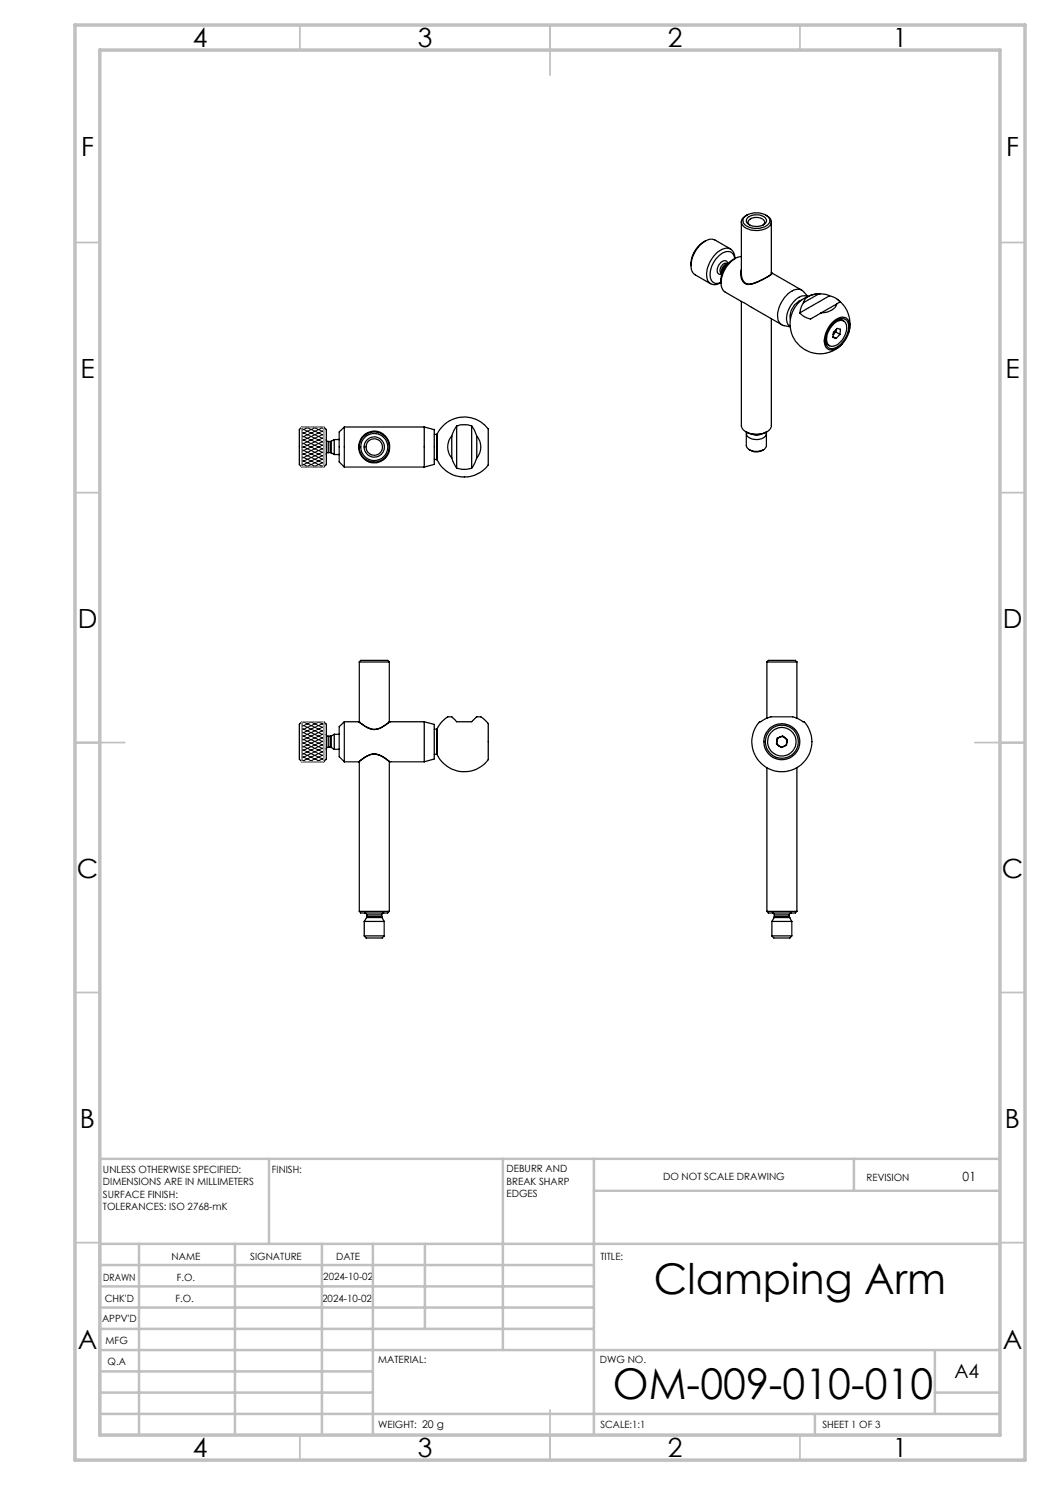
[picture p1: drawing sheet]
<svg xmlns="http://www.w3.org/2000/svg" width="210mm" height="297mm" viewBox="0 0 210 297" stroke-linecap="round" stroke-linejoin="round" font-family="sans-serif">
<g fill="none" stroke="#000" stroke-width=".25">
<path d="M141 48.2a5.8 5.8 0 0 0-2.6 5.9l.5 .8 3.2 1.9M141 48.2l1.1-.4 .6 .1 3.4 1.9M141 48.2a5.4 5.4 0 0 0-2.8 4.9M143.2 50.7a2.62 2.62 0 0 1 3-.8l.6 .7 .2 1.1a1.48 1.48 0 0 0-.9-1.3 1.48 1.48 0 0 0-1.6 .2 4.9 4.9 0 0 0-2.2 5.5 1.4 1.4 0 0 0 1.9 .4 1.71 1.71 0 0 1-1.9 .3 1.71 1.71 0 0 1-1-1.8 6.4 6.4 0 0 1 1.9-4.3zM145.3 52.7l.2 .1M145.3 52.7a1.26 1.26 0 0 0-1.1 1.9l.2 .1a1.44 1.44 0 0 1 1.1-1.9M145.4 52.9a1.56 1.56 0 0 0-1 1.7M145.6 52.7a.71 .71 0 0 0-.6-.6 .71 .71 0 0 0-.7 .3 1.77 1.77 0 0 0-.6 2.3l.7 .1M147 51.7a5.7 5.7 0 0 0-2.6 5.9l.6 .8 3.3 1.9M147 51.7a4.9 4.9 0 0 0-2.8 4.9M148.3 51.3l-1.3 .4M148.3 53.9a2.11 2.11 0 0 0 1.3 3 9.9 9.9 0 0 0 4.8-2.2l-.1-.2"/>
<path d="M148.3 44.4v10.6M148.9 43.4a3.7 3.7 0 0 1 4.9 .2 1.29 1.29 0 0 1-.9 1.8 3.8 3.8 0 0 1-4.2-.8l-.1-.7zM149.4 43a1.35 1.35 0 0 0-1.1 1.3 1.35 1.35 0 0 0 .9 1.3 4.3 4.3 0 0 0 4.8-.5 1.36 1.36 0 0 0-.8-2.1M149.4 43.6a2.78 2.78 0 0 1 3.7 .1 1 1 0 0 1-.8 1.5 2.5 2.5 0 0 1-3-.9zM150 45a.75 .75 0 0 1-.4-.8 .75 .75 0 0 1 .8-.6 2.18 2.18 0 0 1 2.5 .6v.4l-.3 .4M154.3 44.4v10.4a10.2 10.2 0 0 1-4.5 2 1.73 1.73 0 0 1-1.5-2M154.3 54.5l6 3.5M161.5 59.3a2.55 2.55 0 0 0-3 1.3 4.2 4.2 0 0 0-.9 4.3l.4 .4M161.5 59.3l-.8-1a1.94 1.94 0 0 0-2.7 .2 5.8 5.8 0 0 0-2.3 5.7l.3 .5a2.63 2.63 0 0 0 2 .7M163.8 58.8l1.3 .1 .8 .3M163.8 58.8a2.98 2.98 0 0 0-3.1 1.7M163.8 58.8l-3.1 1.7"/>
<path d="M164.1 58.8a6 6 0 0 0-5.6 8.4 6 6 0 0 0 10 1.5M165.9 59.2a3.6 3.6 0 0 1 2.1 1.2l-.7 .4M165.9 59.2l-6 3.4M167.5 59.9a6 6 0 0 1 2.2 6.8M148.3 60.3l8.1 4.6M148.3 60.3v24.8a2.33 2.33 0 0 0 2.5 1.7 3.3 3.3 0 0 0 3.5-1.5v-21.6M159.9 62.6a3.9 3.9 0 0 0 2.2 1.2l2.1-1.2M160.3 60a3.6 3.6 0 0 0-2.2 3.9M160.7 60.5l-.4 .7-.4 1.4M165.1 67.9l.2 .7 .6 .5M166.5 64.5a2.44 2.44 0 0 1 2.8-.9 3 3 0 0 1 .2 3.6 4.3 4.3 0 0 1-3.3 2.8 1.86 1.86 0 0 1-1.2-2.7l.6-1.7zM166.6 67.3l.6 .4"/>
<path d="M166.7 64.6a2 2 0 0 1 2.6-.6 3.9 3.9 0 0 1-1 4.7 2.18 2.18 0 0 1-2.7 .8 2.92 2.92 0 0 1 0-3.5zM166.8 64.7a1.48 1.48 0 0 1 2.3-.1 3.8 3.8 0 0 1-2.7 4.7 1.46 1.46 0 0 1-1-2.1l.7-1.6zM167.1 66.4l.9 .5M167.2 65.9l-.1 .5-.5 .5zM167.2 64.1l.9-.2 .7 .3M167.3 60.8a3.1 3.1 0 0 1-3.1 1.8M167.3 60.8l-3.1 1.8M168 66.9l.1-1-.7-.2-.7 .8-.1 1 .6 .2M168 66.9l-.8 .8M60.4 85.4v8M60.4 85.4l-.5 .5v7l.5 .5M60.4 93.4h4.3"/>
<path d="M60.4 85.4h4.3M64.7 85.4v8M64.7 85.4l.6 .5v7l-.6 .5M65.3 87.9v.2l.4 .2M65.7 90.5l-.4 .2v.2M65.7 88.3v2.2M65.7 90.5h.3M65.7 88.3h.3M66 90.5l.3 .1M66 88.3v2.2M66.3 88.3h-.3M66.3 88.3v2.3"/>
<path d="M66.3 90.6l.6 .3M66.9 87.9v3M66.9 90.9h.9M66.9 87.9h.9M66.9 87.9l-.6 .4M68.9 85.4v8M68.9 85.4l-1.1 1v6l1.1 1M68.9 93.4h15.9M68.9 85.4h15.9M71.9 89.4v.3M84.8 85.4l2.1 .5v7l-2.1 .5M84.8 85.4v8"/>
<path d="M86.9 91.9h.4M86.9 86.9h.4M87.3 91.9l.1 .1M87.3 86.9v5M87.4 86.9a5.9 5.9 0 0 1 10.2-1v6a2.02 2.02 0 0 1-1.1 2.3 6 6 0 0 1-9.1-2.2M87.4 86.9h-.1M87.4 86.9v5.1M90.3 87.2a3.3 3.3 0 0 0 0 4.4M90.3 91.6l1 2M90.3 87.2v4.4M91.3 85.2a4.7 4.7 0 0 1 3 0M91.3 85.2l-1 2"/>
<path d="M91.3 93.6a4.7 4.7 0 0 0 3 0M91.3 85.2v8.4M94.3 85.2l.6 .9 .5 1.1M94.3 85.2v8.4M95.4 91.6l-.5 1.1-.6 .9M95.4 87.2a3.3 3.3 0 0 1 0 4.4M95.4 87.2v4.4M149.2 86.4l.2 .1M149.3 86.7v2.4a2.43 2.43 0 0 0 3.7 .6l.3-.6v-2.4M149.3 86.5a1.29 1.29 0 0 0 1.6 1.4 1.94 1.94 0 0 0 2.4-1.2l-.1-.2M149.4 86.5a4.2 4.2 0 0 0 3.8 0M149.9 90a2.52 2.52 0 0 0 2.8 0"/>
<path d="M150.3 86.8l.8 .2 1.2-.2M153.4 86.4l-.2 .1M71.9 132.4a1.31 1.31 0 0 1 1.3-.3h3.1a1.69 1.69 0 0 1 1.6 .3M71.9 132.4h6M71.9 132.4v12M77.9 132.4v12M153.4 132.4h6M153.4 132.4a1.44 1.44 0 0 1 1.4-.3h3.1a1.55 1.55 0 0 1 1.5 .3M153.4 132.4v11.2M159.4 132.4v11.2M60.4 144.4v8M60.4 144.4l-.5 .4v7l.5 .6"/>
<path d="M60.4 152.4h4.3M60.4 144.4h4.3M64.7 144.4v8M64.7 144.4l.6 .4v7l-.6 .6M65.3 146.9v.2l.4 .1M65.7 149.4l-.4 .2v.3M65.7 147.2v2.2M65.7 149.4h.3M65.7 147.2h.3M66 149.4l.3 .1M66 147.2v2.2M66.3 147.2h-.3"/>
<path d="M66.3 147.2v2.3M66.3 149.5l.6 .4M66.9 146.9v3M66.9 146.9l-.6 .3M66.9 149.9h.9M66.9 146.9h.9M68.9 144.4v8M68.9 144.4l-1.1 .9v6l1.1 1.1M68.9 144.4h2.9M71.8 144.4h.1M71.8 144.4l.1 .1a4.8 4.8 0 0 0 3.3 1.4 6.9 6.9 0 0 0 2.7-1.5M71.8 152.3l.1 30"/>
<path d="M71.8 144.4h.1a4.2 4.2 0 0 0 3.8 1.3l2.2-1.3M71.8 152.3l.2-.1a3.8 3.8 0 0 1 4-1.1l1.9 1.3M77.9 152.3v30M77.9 152.3h.1M77.9 144.4h.1M77.9 152.3a5.5 5.5 0 0 0-3.2-1.5 6.2 6.2 0 0 0-2.9 1.6h-2.9M77.9 152.4h6.9M77.9 144.4h6.9M84.8 144.4v8M84.8 144.4l2.1 .5v6.9l-2.1 .6M86.9 150.8h.4M86.9 145.8h.4"/>
<path d="M87.3 150.8l.1 .1M87.3 145.8v5M87.4 145.8a4.6 4.6 0 0 1 2.3-2.4 1.75 1.75 0 0 1 1.6 1h1.9a1.72 1.72 0 0 0 1.9-.9l.3-.1a1.59 1.59 0 0 1 1.8 .8 1.35 1.35 0 0 1 .4 1.6v4.8a2.11 2.11 0 0 1-1.1 2.5 6 6 0 0 1-9.1-2.2M87.4 145.8h-.1M87.4 145.8v5.1M151.9 144.4h.1a5.9 5.9 0 0 1 4.4-1 5.6 5.6 0 0 1 4.8 1.4 6 6 0 0 1-.9 8.1 6 6 0 0 1-8.2-.4 6 6 0 0 1-.2-8.1zM153.4 153.6v28.7M155.4 147.6l1.1-.4 .9 .7-.1 1.1-1.1 .5-.9-.7zM159.4 153.6v28.7M71.9 182.3h6M71.9 182.3a1.31 1.31 0 0 0 1.3 .3h3.1a1.69 1.69 0 0 0 1.6-.3M72.8 187.2l.4 .4h3.2l.4-.4"/>
<path d="M72.8 187.2h4M72.8 184.3h4M72.8 184.3v2.9M73 182.6l.2 .1 .1 .3M73.3 183.5h3.1M73.3 183.5l-.5 .8M73.3 183.3v.2M73.3 183h3M73.3 183.3h3M73.3 183v.3M76.3 183.3l.1 .2M76.3 183v.3"/>
<path d="M76.4 183.5l.4 .8M76.8 182.6l-.3 .1-.2 .3M76.8 184.3v2.9M153.4 182.3h6M153.4 182.3a1.44 1.44 0 0 0 1.4 .3h3.1a1.55 1.55 0 0 0 1.5-.3M154.4 187.2l.4 .4h3.2l.4-.4M154.4 187.2h4M154.4 184.3h4M154.4 184.3v2.9M154.5 182.6l.3 .1 .1 .3M154.8 183.5h3.1M154.8 183.5l-.4 .8"/>
<path d="M154.9 183.3l-.1 .2M154.9 183h3M154.9 183.3h3M154.9 183v.3M157.9 183.3v.2M157.9 183v.3M157.9 183.5l.5 .8M158.3 182.6l-.3 .1-.1 .3M158.4 184.3v2.9"/>
<circle cx="74.8" cy="89.4" r="2.03"/>
<circle cx="74.8" cy="89.4" r="2.7"/>
<circle cx="74.9" cy="89.4" r="1.65"/>
<circle cx="74.9" cy="89.4" r="3"/>
<circle cx="74.9" cy="89.4" r="3.1"/>
<circle cx="156.4" cy="148.4" r="1.01"/>
<circle cx="156.4" cy="148.4" r="2.84"/>
<circle cx="156.4" cy="148.3" r="3.3"/>
<circle cx="156.4" cy="148.3" r="3.6"/>
</g>
<g fill="none" stroke="#000" stroke-width=".2">
<path d="M60.4 92.7l1.4 .7M60.4 92l2.9 1.4M60.4 91.3l4.3 2.1M60.4 90.6l4.3 2.1M60.4 89.9l4.3 2.1M60.4 89.2l4.3 2.1M60.4 88.5l4.3 2.1M60.4 87.8l4.3 2.1M60.4 87.1l4.3 2.1M60.4 86.4l4.3 2.1M60.4 85.7l4.3 2.1M61.2 85.4l3.5 1.7"/>
<path d="M61.8 85.4l-1.4 .7M62.7 85.4l2 1M63.3 85.4l-2.9 1.4M64.2 85.4l.5 .3M64.7 85.4l-4.3 2.1M64.7 86.1l-4.3 2.1M64.7 86.8l-4.3 2.1M64.7 87.5l-4.3 2.1M64.7 88.2l-4.3 2.1M64.7 88.9l-4.3 2.1M64.7 89.6l-4.3 2.1M64.7 90.3l-4.3 2.1"/>
<path d="M64.7 91l-4.3 2.1M64.7 91.7l-3.5 1.7M64.7 92.4l-2 1M64.7 93.1l-.5 .3M60.4 152l.8 .4M60.4 151.3l2.3 1.1M60.4 150.6l3.8 1.8M60.4 149.9l4.3 2M60.4 149.2l4.3 2M60.4 148.4l4.3 2.1M60.4 147.7l4.3 2.1M60.4 147.1l4.3 2"/>
<path d="M60.4 146.4l4.3 2M60.4 145.7l4.3 2M60.4 145l4.3 2M60.6 144.4l4.1 1.9M60.9 144.4l-.5 .2M62.1 144.4l2.6 1.2M62.4 144.4l-2 .9M63.6 144.4l1.1 .5M63.9 144.4l-3.5 1.6M64.7 144.6l-4.3 2.1M64.7 145.3l-4.3 2.1M64.7 146l-4.3 2.1"/>
<path d="M64.7 146.8l-4.3 2M64.7 147.5l-4.3 2M64.7 148.2l-4.3 2M64.7 148.8l-4.3 2.1M64.7 149.5l-4.3 2.1M64.7 150.2l-4.3 2.1M64.7 151l-2.9 1.4M64.7 151.7l-1.4 .7"/>
</g>
<path d="M60.4 85.4h4.3v8h-4.3zM60.4 144.4h4.3v8h-4.3z" fill="none" stroke="#c0c0c0" stroke-width=".2"/>
<g fill="none" stroke="#c0c0c0" stroke-width=".35">
<path d="M60 5v5M110 5v10M160 5v5M15 48.5h5M200 48.5h5M15 98.5h5M200 98.5h5M15 148.5h10M195 148.5h10M15 198.5h5M200 198.5h5M15 248.5h5"/>
<path d="M200 248.5h5M60 287v5M110 282v10M160 287v5"/>
</g>
<g fill="none" stroke="#c0c0c0" stroke-width=".5">
<path d="M53.8 231.8v17M100.6 231.8v38.2M118.8 231.8v55.2M118.8 238.2h81.2M170.8 231.8v6.4M200 231.8h-180v55.2M20 248.8h180M20 257.3h98.8M20 253h98.8M27.8 248.8v38.2M47 248.8v38.2M64.4 248.8v38.2"/>
<path d="M74.6 248.8v38.2M85 248.8v17M20 265.8h98.8M20 261.5h98.8M20 278.5h54.6M20 274.3h54.6M20 270h180M187 278.5h13M187 270v12.8M20 282.8h180M163 282.8v4.2"/>
</g>
<path d="M15 5h190v287h-190zM20 10h180v277h-180z" fill="none" stroke="#c0c0c0" stroke-width=".7"/>
<g font-size="8.5">
<text x="130.8" y="258.8">Clamping Arm</text>
<text x="122.6" y="279.7">OM-009-010-010</text>
</g>
<g font-size="5.3">
<text x="38.5" y="9.5">4</text>
<text x="83.5" y="9.5">3</text>
<text x="133.6" y="9.5">2</text>
<text x="178.6" y="9.5">1</text>
<text x="16.2" y="31.3">F</text>
<text x="201.2" y="31.3">F</text>
<text x="16.1" y="75.5">E</text>
<text x="201.1" y="75.5">E</text>
<text x="15.5" y="125.5">D</text>
<text x="200.5" y="125.5">D</text>
<text x="15.4" y="175.5">C</text>
<text x="200.4" y="175.5">C</text>
<text x="16" y="225.5">B</text>
<text x="201" y="225.5">B</text>
<text x="15.5" y="269.8">A</text>
<text x="200.5" y="269.8">A</text>
<text x="38.5" y="291.5">4</text>
<text x="83.5" y="291.5">3</text>
<text x="133.6" y="291.5">2</text>
<text x="178.6" y="291.5">1</text>
</g>
<text font-size="3.9" x="190.9" y="275.5">A4</text>
<text font-size="2.5" x="192.5" y="236.1">01</text>
<g font-size="2">
<text x="20.6" y="234.6">UNLESS OTHERWISE SPECIFIED:</text>
<text x="20.6" y="237.1">DIMENSIONS ARE IN MILLIMETERS</text>
<text x="20.6" y="239.6">SURFACE FINISH:</text>
<text x="54.4" y="234.6">FINISH:</text>
<text x="101.3" y="234.5">DEBURR AND</text>
<text x="101.3" y="237">BREAK SHARP</text>
<text x="101.3" y="239.5">EDGES</text>
<text x="132.6" y="236">DO NOT SCALE DRAWING</text>
<text x="173.3" y="236.2">REVISION</text>
<text x="20.6" y="242.1">TOLERANCES: ISO 2768-mK</text>
<text x="34.3" y="252">NAME</text>
<text x="50" y="251.9">SIGNATURE</text>
<text x="67.2" y="251.9">DATE</text>
<text x="120.1" y="251.9">TITLE:</text>
<text x="20.6" y="256.1">DRAWN</text>
<text x="35.3" y="256.1">F.O.</text>
<text x="64.7" y="255.9">2024-10-02</text>
<text x="20.9" y="260.3">CHK'D</text>
<text x="35.1" y="260.3">F.O.</text>
<text x="64.4" y="260.3">2024-10-02</text>
<text x="20.4" y="264.4">APPV'D</text>
<text x="21.1" y="268.8">MFG</text>
<text x="21.5" y="273">Q.A</text>
<text x="75.6" y="272.5">MATERIAL:</text>
<text x="120" y="272.5">DWG NO.</text>
<text x="75.6" y="285.5">WEIGHT: 20 g</text>
<text x="120.1" y="285.6">SCALE:1:1</text>
<text x="164.5" y="285.6">SHEET 1 OF 3</text>
</g>
</svg>
